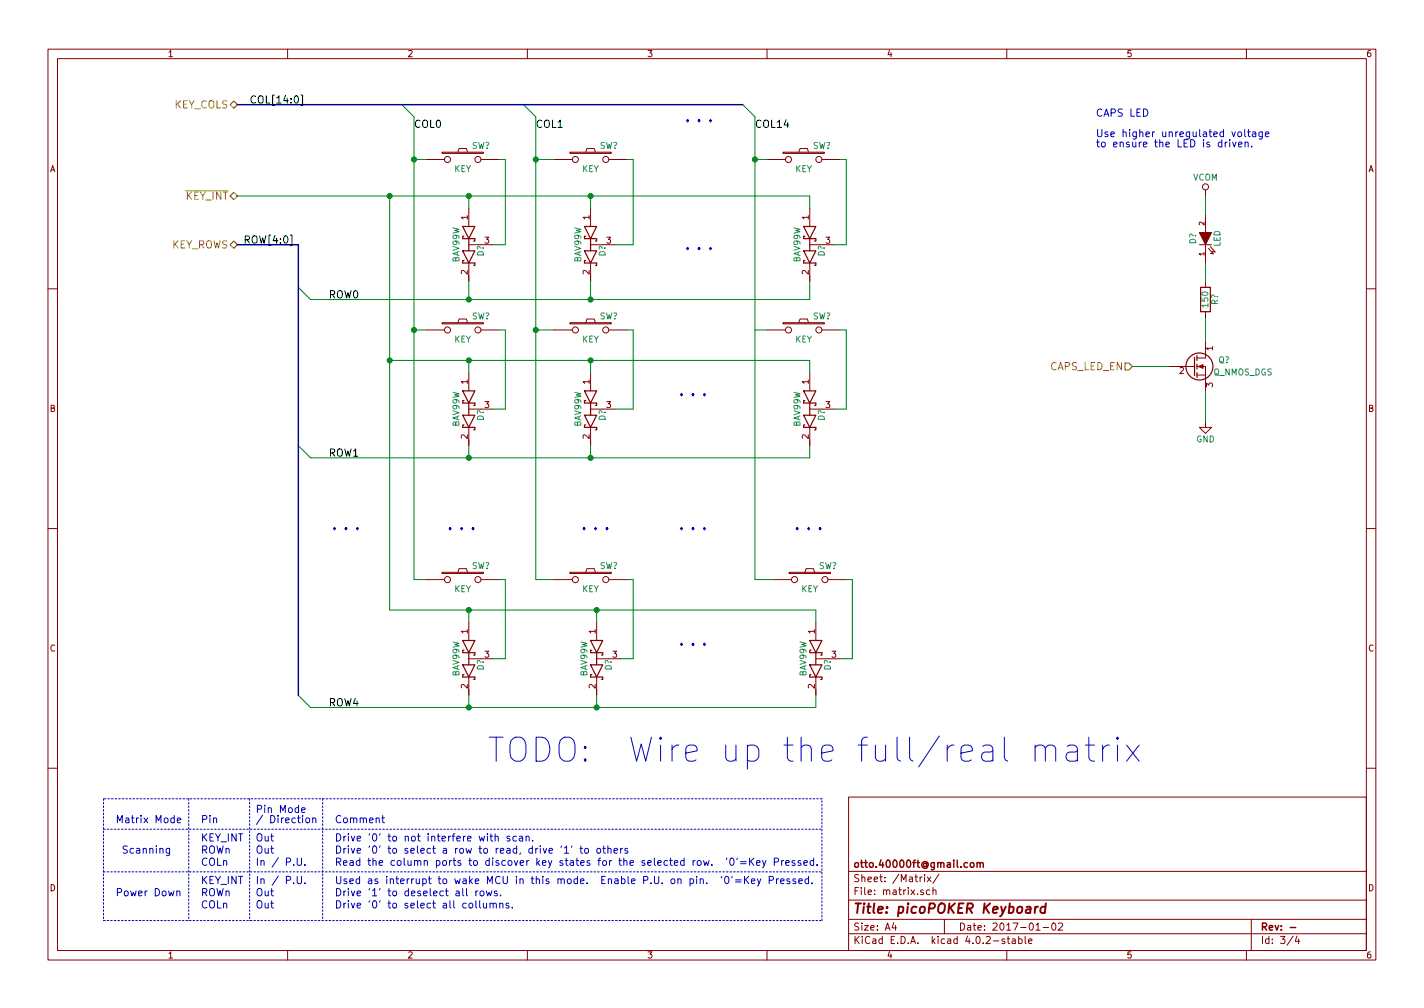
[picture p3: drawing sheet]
EESchema Schematic File Version 2
LIBS:power
LIBS:device
LIBS:transistors
LIBS:conn
LIBS:linear
LIBS:regul
LIBS:74xx
LIBS:cmos4000
LIBS:adc-dac
LIBS:memory
LIBS:xilinx
LIBS:microcontrollers
LIBS:dsp
LIBS:microchip
LIBS:analog_switches
LIBS:motorola
LIBS:texas
LIBS:intel
LIBS:audio
LIBS:interface
LIBS:digital-audio
LIBS:philips
LIBS:display
LIBS:cypress
LIBS:siliconi
LIBS:opto
LIBS:atmel
LIBS:contrib
LIBS:valves
LIBS:picoPOKER-cache
EELAYER 25 0
EELAYER END
$Descr A4 11693 8268
encoding utf-8
Sheet 3 4
Title "picoPOKER Keyboard"
Date "2017-01-02"
Rev "-"
Comp "otto.40000ft@gmail.com"
Comment1 ""
Comment2 ""
Comment3 ""
Comment4 ""
$EndDescr
Entry Wire Line
	-2550 -2600 -2450 -2500
$Comp
L D_Schottky_x2_Serial_AKC D?
U 1 1
P 3850 2000
F 0 "D?" H 3900 1900 50  0000 C CNN
F 1 "BAV99W" H 3850 2100 50  0000 C CNN
F 2 "" H 3850 2000 50  0000 C CNN
F 3 "" H 3850 2000 50  0000 C CNN
	1    3850 2000
	0    -1   1    0   
$EndComp
$Comp
L SW_PUSH SW?
U 1 1
P 3800 1300
F 0 "SW?" H 3950 1410 50  0000 C CNN
F 1 "KEY" H 3800 1220 50  0000 C CNN
F 2 "" H 3800 1300 50  0000 C CNN
F 3 "" H 3800 1300 50  0000 C CNN
	1    3800 1300
	1    0    0    -1  
$EndComp
$Comp
L SW_PUSH SW?
U 1 1
P 4850 1300
F 0 "SW?" H 5000 1410 50  0000 C CNN
F 1 "KEY" H 4850 1220 50  0000 C CNN
F 2 "" H 4850 1300 50  0000 C CNN
F 3 "" H 4850 1300 50  0000 C CNN
	1    4850 1300
	1    0    0    -1  
$EndComp
$Comp
L SW_PUSH SW?
U 1 1
P 6600 1300
F 0 "SW?" H 6750 1410 50  0000 C CNN
F 1 "KEY" H 6600 1220 50  0000 C CNN
F 2 "" H 6600 1300 50  0000 C CNN
F 3 "" H 6600 1300 50  0000 C CNN
	1    6600 1300
	1    0    0    -1  
$EndComp
$Comp
L D_Schottky_x2_Serial_AKC D?
U 1 1
P 4850 2000
F 0 "D?" H 4900 1900 50  0000 C CNN
F 1 "BAV99W" H 4850 2100 50  0000 C CNN
F 2 "" H 4850 2000 50  0000 C CNN
F 3 "" H 4850 2000 50  0000 C CNN
	1    4850 2000
	0    -1   1    0   
$EndComp
$Comp
L SW_PUSH SW?
U 1 1
P 4850 2700
F 0 "SW?" H 5000 2810 50  0000 C CNN
F 1 "KEY" H 4850 2620 50  0000 C CNN
F 2 "" H 4850 2700 50  0000 C CNN
F 3 "" H 4850 2700 50  0000 C CNN
	1    4850 2700
	1    0    0    -1  
$EndComp
$Comp
L D_Schottky_x2_Serial_AKC D?
U 1 1
P 4850 3350
F 0 "D?" H 4900 3250 50  0000 C CNN
F 1 "BAV99W" H 4850 3450 50  0000 C CNN
F 2 "" H 4850 3350 50  0000 C CNN
F 3 "" H 4850 3350 50  0000 C CNN
	1    4850 3350
	0    -1   1    0   
$EndComp
$Comp
L D_Schottky_x2_Serial_AKC D?
U 1 1
P 3850 3350
F 0 "D?" H 3900 3250 50  0000 C CNN
F 1 "BAV99W" H 3850 3450 50  0000 C CNN
F 2 "" H 3850 3350 50  0000 C CNN
F 3 "" H 3850 3350 50  0000 C CNN
	1    3850 3350
	0    -1   1    0   
$EndComp
$Comp
L SW_PUSH SW?
U 1 1
P 3800 2700
F 0 "SW?" H 3950 2810 50  0000 C CNN
F 1 "KEY" H 3800 2620 50  0000 C CNN
F 2 "" H 3800 2700 50  0000 C CNN
F 3 "" H 3800 2700 50  0000 C CNN
	1    3800 2700
	1    0    0    -1  
$EndComp
Text Label 3400 1050 0    60   ~ 0
COL0
Text Label 4400 1050 0    60   ~ 0
COL1
Text Label 2700 2450 0    60   ~ 0
ROW0
Text Label 2700 3750 0    60   ~ 0
ROW1
Text Notes 5600 1000 0    197  ~ 0
...
Text Notes 2700 4350 0    197  ~ 0
...
Text Label 6200 1050 0    60   ~ 0
COL14
$Comp
L D_Schottky_x2_Serial_AKC D?
U 1 1
P 6650 2000
F 0 "D?" H 6700 1900 50  0000 C CNN
F 1 "BAV99W" H 6650 2100 50  0000 C CNN
F 2 "" H 6650 2000 50  0000 C CNN
F 3 "" H 6650 2000 50  0000 C CNN
	1    6650 2000
	0    -1   1    0   
$EndComp
$Comp
L SW_PUSH SW?
U 1 1
P 6600 2700
F 0 "SW?" H 6750 2810 50  0000 C CNN
F 1 "KEY" H 6600 2620 50  0000 C CNN
F 2 "" H 6600 2700 50  0000 C CNN
F 3 "" H 6600 2700 50  0000 C CNN
	1    6600 2700
	1    0    0    -1  
$EndComp
$Comp
L D_Schottky_x2_Serial_AKC D?
U 1 1
P 6650 3350
F 0 "D?" H 6700 3250 50  0000 C CNN
F 1 "BAV99W" H 6650 3450 50  0000 C CNN
F 2 "" H 6650 3350 50  0000 C CNN
F 3 "" H 6650 3350 50  0000 C CNN
	1    6650 3350
	0    -1   1    0   
$EndComp
$Comp
L SW_PUSH SW?
U 1 1
P 3800 4750
F 0 "SW?" H 3950 4860 50  0000 C CNN
F 1 "KEY" H 3800 4670 50  0000 C CNN
F 2 "" H 3800 4750 50  0000 C CNN
F 3 "" H 3800 4750 50  0000 C CNN
	1    3800 4750
	1    0    0    -1  
$EndComp
$Comp
L D_Schottky_x2_Serial_AKC D?
U 1 1
P 3850 5400
F 0 "D?" H 3900 5300 50  0000 C CNN
F 1 "BAV99W" H 3850 5500 50  0000 C CNN
F 2 "" H 3850 5400 50  0000 C CNN
F 3 "" H 3850 5400 50  0000 C CNN
	1    3850 5400
	0    -1   1    0   
$EndComp
Text Label 2700 5800 0    60   ~ 0
ROW4
$Comp
L SW_PUSH SW?
U 1 1
P 4850 4750
F 0 "SW?" H 5000 4860 50  0000 C CNN
F 1 "KEY" H 4850 4670 50  0000 C CNN
F 2 "" H 4850 4750 50  0000 C CNN
F 3 "" H 4850 4750 50  0000 C CNN
	1    4850 4750
	1    0    0    -1  
$EndComp
$Comp
L SW_PUSH SW?
U 1 1
P 6650 4750
F 0 "SW?" H 6800 4860 50  0000 C CNN
F 1 "KEY" H 6650 4670 50  0000 C CNN
F 2 "" H 6650 4750 50  0000 C CNN
F 3 "" H 6650 4750 50  0000 C CNN
	1    6650 4750
	1    0    0    -1  
$EndComp
$Comp
L D_Schottky_x2_Serial_AKC D?
U 1 1
P 4900 5400
F 0 "D?" H 4950 5300 50  0000 C CNN
F 1 "BAV99W" H 4900 5500 50  0000 C CNN
F 2 "" H 4900 5400 50  0000 C CNN
F 3 "" H 4900 5400 50  0000 C CNN
	1    4900 5400
	0    -1   1    0   
$EndComp
$Comp
L D_Schottky_x2_Serial_AKC D?
U 1 1
P 6700 5400
F 0 "D?" H 6750 5300 50  0000 C CNN
F 1 "BAV99W" H 6700 5500 50  0000 C CNN
F 2 "" H 6700 5400 50  0000 C CNN
F 3 "" H 6700 5400 50  0000 C CNN
	1    6700 5400
	0    -1   1    0   
$EndComp
Text Notes 3650 4350 0    197  ~ 0
...
Text Notes 4750 4350 0    197  ~ 0
...
Text Notes 5550 4350 0    197  ~ 0
...
Text Notes 6500 4350 0    197  ~ 0
...
Text Notes 5550 5300 0    197  ~ 0
...
Text Notes 5550 3250 0    197  ~ 0
...
Text Notes 5600 2050 0    197  ~ 0
...
Text HLabel 1950 1600 0    60   BiDi ~ 0
~KEY_INT
Entry Wire Line
	2450 2350 2550 2450
Entry Wire Line
	2450 3650 2550 3750
Entry Wire Line
	2450 5700 2550 5800
Text HLabel 1950 2000 0    60   BiDi ~ 0
KEY_ROWS
Entry Wire Line
	3300 850  3400 950 
Entry Wire Line
	4300 850  4400 950 
Entry Wire Line
	6100 850  6200 950 
Text HLabel 1950 850  0    60   BiDi ~ 0
KEY_COLS
Text Notes 950  6750 0    60   ~ 0
Matrix Mode
Text Notes 1000 7000 0    60   ~ 0
Scanning
Text Notes 950  7350 0    60   ~ 0
Power Down
Text Notes 1650 6750 0    60   ~ 0
Pin
Text Notes 1650 6900 0    60   ~ 0
KEY_INT
Text Notes 1650 7000 0    60   ~ 0
ROWn
Text Notes 1650 7100 0    60   ~ 0
COLn
Text Notes 2100 6750 0    60   ~ 0
Pin Mode \n/ Direction
Text Notes 2100 6900 0    60   ~ 0
Out
Text Notes 2100 7000 0    60   ~ 0
Out
Text Notes 2100 7100 0    60   ~ 0
In / P.U.
Text Notes 2750 6750 0    60   ~ 0
Comment
Text Notes 2750 7000 0    60   ~ 0
Drive '0' to select a row to read, drive '1' to others
Text Notes 2750 7100 0    60   ~ 0
Read the column ports to discover key states for the selected row.  '0'=Key Pressed.
Text Notes 2750 6900 0    60   ~ 0
Drive '0' to not interfere with scan.
Text Notes 1650 7250 0    60   ~ 0
KEY_INT
Text Notes 1650 7350 0    60   ~ 0
ROWn
Text Notes 1650 7450 0    60   ~ 0
COLn
Text Notes 2100 7250 0    60   ~ 0
In / P.U.
Text Notes 2100 7350 0    60   ~ 0
Out
Text Notes 2100 7450 0    60   ~ 0
Out
Text Notes 2750 7250 0    60   ~ 0
Used as interrupt to wake MCU in this mode.  Enable P.U. on pin.  '0'=Key Pressed.
Text Notes 2750 7350 0    60   ~ 0
Drive '1' to deselect all rows.
Text Notes 2750 7450 0    60   ~ 0
Drive '0' to select all collumns.
Text Label 2000 2000 0    60   ~ 0
ROW[4:0]
Text Label 2050 850  0    60   ~ 0
COL[14:0]
Text HLabel 9300 3000 0    60   Input ~ 0
CAPS_LED_EN
$Comp
L Q_NMOS_DGS Q?
U 1 1
P 9800 3000
F 0 "Q?" H 10100 3050 50  0000 R CNN
F 1 "Q_NMOS_DGS" H 10450 2950 50  0000 R CNN
F 2 "" H 10000 3100 50  0000 C CNN
F 3 "" H 9800 3000 50  0000 C CNN
	1    9800 3000
	1    0    0    -1  
$EndComp
$Comp
L GND #PWR?
U 1 1
P 9900 3450
F 0 "#PWR?" H 9900 3200 50  0001 C CNN
F 1 "GND" H 9900 3300 50  0000 C CNN
F 2 "" H 9900 3450 50  0000 C CNN
F 3 "" H 9900 3450 50  0000 C CNN
	1    9900 3450
	1    0    0    -1  
$EndComp
$Comp
L VCOM #PWR?
U 1 1
P 9900 1600
F 0 "#PWR?" H 9900 1450 50  0001 C CNN
F 1 "VCOM" H 9900 1750 50  0000 C CNN
F 2 "" H 9900 1600 50  0000 C CNN
F 3 "" H 9900 1600 50  0000 C CNN
	1    9900 1600
	1    0    0    -1  
$EndComp
$Comp
L R R?
U 1 1
P 9900 2450
F 0 "R?" V 9980 2450 50  0000 C CNN
F 1 "150" V 9900 2450 50  0000 C CNN
F 2 "" V 9830 2450 50  0000 C CNN
F 3 "" H 9900 2450 50  0000 C CNN
	1    9900 2450
	1    0    0    -1  
$EndComp
Wire Wire Line
	3400 950  3400 4750
Wire Wire Line
	4400 950  4400 4750
Wire Wire Line
	2550 2450 6650 2450
Wire Wire Line
	3500 1300 3400 1300
Connection ~ 3400 1300
Wire Wire Line
	3850 2300 3850 2450
Connection ~ 3850 2450
Wire Wire Line
	4050 2000 4150 2000
Wire Wire Line
	4100 1300 4150 1300
Wire Wire Line
	4150 1300 4150 2000
Wire Wire Line
	4400 1300 4550 1300
Connection ~ 4400 1300
Wire Wire Line
	4850 2300 4850 2450
Connection ~ 4850 2450
Wire Wire Line
	5150 1300 5200 1300
Wire Wire Line
	5050 2000 5200 2000
Wire Wire Line
	5200 2000 5200 1300
Wire Wire Line
	3850 1600 3850 1700
Connection ~ 3850 1600
Wire Wire Line
	4850 1600 4850 1700
Connection ~ 4850 1600
Wire Wire Line
	3500 2700 3400 2700
Connection ~ 3400 2700
Wire Wire Line
	4100 2700 4150 2700
Wire Wire Line
	4150 2700 4150 3350
Wire Wire Line
	4150 3350 4050 3350
Wire Wire Line
	2550 3750 6650 3750
Wire Wire Line
	3850 3650 3850 3750
Connection ~ 3850 3750
Wire Wire Line
	4850 3650 4850 3750
Connection ~ 4850 3750
Wire Wire Line
	5150 2700 5200 2700
Wire Wire Line
	5200 2700 5200 3350
Wire Wire Line
	5200 3350 5050 3350
Wire Wire Line
	4550 2700 4400 2700
Connection ~ 4400 2700
Wire Wire Line
	3200 1600 3200 5000
Connection ~ 3200 1600
Wire Wire Line
	3200 2950 6650 2950
Connection ~ 3200 2950
Wire Wire Line
	3850 3050 3850 2950
Connection ~ 3850 2950
Wire Wire Line
	4850 3050 4850 2950
Connection ~ 4850 2950
Wire Wire Line
	6200 950  6200 4750
Wire Wire Line
	6200 1300 6300 1300
Connection ~ 6200 1300
Wire Wire Line
	6650 1600 6650 1700
Wire Wire Line
	6900 1300 6950 1300
Wire Wire Line
	6950 1300 6950 2000
Wire Wire Line
	6950 2000 6850 2000
Wire Wire Line
	6650 2450 6650 2300
Wire Wire Line
	1950 1600 6650 1600
Wire Wire Line
	6200 2700 6300 2700
Wire Wire Line
	6650 2950 6650 3050
Wire Wire Line
	6900 2700 6950 2700
Wire Wire Line
	6950 2700 6950 3350
Wire Wire Line
	6950 3350 6850 3350
Wire Wire Line
	6650 3750 6650 3650
Wire Wire Line
	2550 5800 6700 5800
Wire Wire Line
	3850 5000 3850 5100
Connection ~ 3850 5000
Wire Wire Line
	4100 4750 4150 4750
Wire Wire Line
	4150 4750 4150 5400
Wire Wire Line
	4150 5400 4050 5400
Wire Wire Line
	3850 5800 3850 5700
Connection ~ 3850 5800
Wire Wire Line
	3200 5000 6700 5000
Wire Wire Line
	3400 4750 3500 4750
Wire Wire Line
	6200 4750 6350 4750
Wire Wire Line
	4400 4750 4550 4750
Wire Wire Line
	5150 4750 5200 4750
Wire Wire Line
	5200 4750 5200 5400
Wire Wire Line
	5200 5400 5100 5400
Wire Wire Line
	6700 5000 6700 5100
Wire Wire Line
	6950 4750 7000 4750
Wire Wire Line
	7000 4750 7000 5400
Wire Wire Line
	7000 5400 6900 5400
Wire Wire Line
	6700 5800 6700 5700
Wire Wire Line
	4900 5100 4900 5000
Connection ~ 4900 5000
Wire Wire Line
	4900 5700 4900 5800
Connection ~ 4900 5800
Wire Bus Line
	1950 2000 2450 2000
Wire Bus Line
	2450 2000 2450 5700
Wire Bus Line
	1950 850  6100 850 
Wire Notes Line
	850  6550 850  7550
Wire Notes Line
	850  7550 6750 7550
Wire Notes Line
	6750 7550 6750 6550
Wire Notes Line
	6750 6550 850  6550
Wire Notes Line
	1550 6550 1550 7550
Wire Notes Line
	850  7150 6750 7150
Wire Notes Line
	850  6800 6750 6800
Wire Notes Line
	2050 6550 2050 7550
Wire Notes Line
	2650 6550 2650 7550
Wire Wire Line
	9300 3000 9600 3000
Wire Wire Line
	9900 3200 9900 3450
Wire Wire Line
	9900 2600 9900 2800
$Comp
L LED D?
U 1 1
P 9900 1950
F 0 "D?" H 9900 2050 50  0000 C CNN
F 1 "LED" H 9900 1850 50  0000 C CNN
F 2 "" H 9900 1950 50  0000 C CNN
F 3 "" H 9900 1950 50  0000 C CNN
	1    9900 1950
	0    -1   -1   0   
$EndComp
Wire Wire Line
	9900 1600 9900 1750
Wire Wire Line
	9900 2150 9900 2300
Text Notes 9000 1200 0    60   ~ 0
CAPS LED\n\nUse higher unregulated voltage\nto ensure the LED is driven.
Text Notes 4000 6250 0    197  ~ 0
TODO:  Wire up the full/real matrix
$EndSCHEMATC
